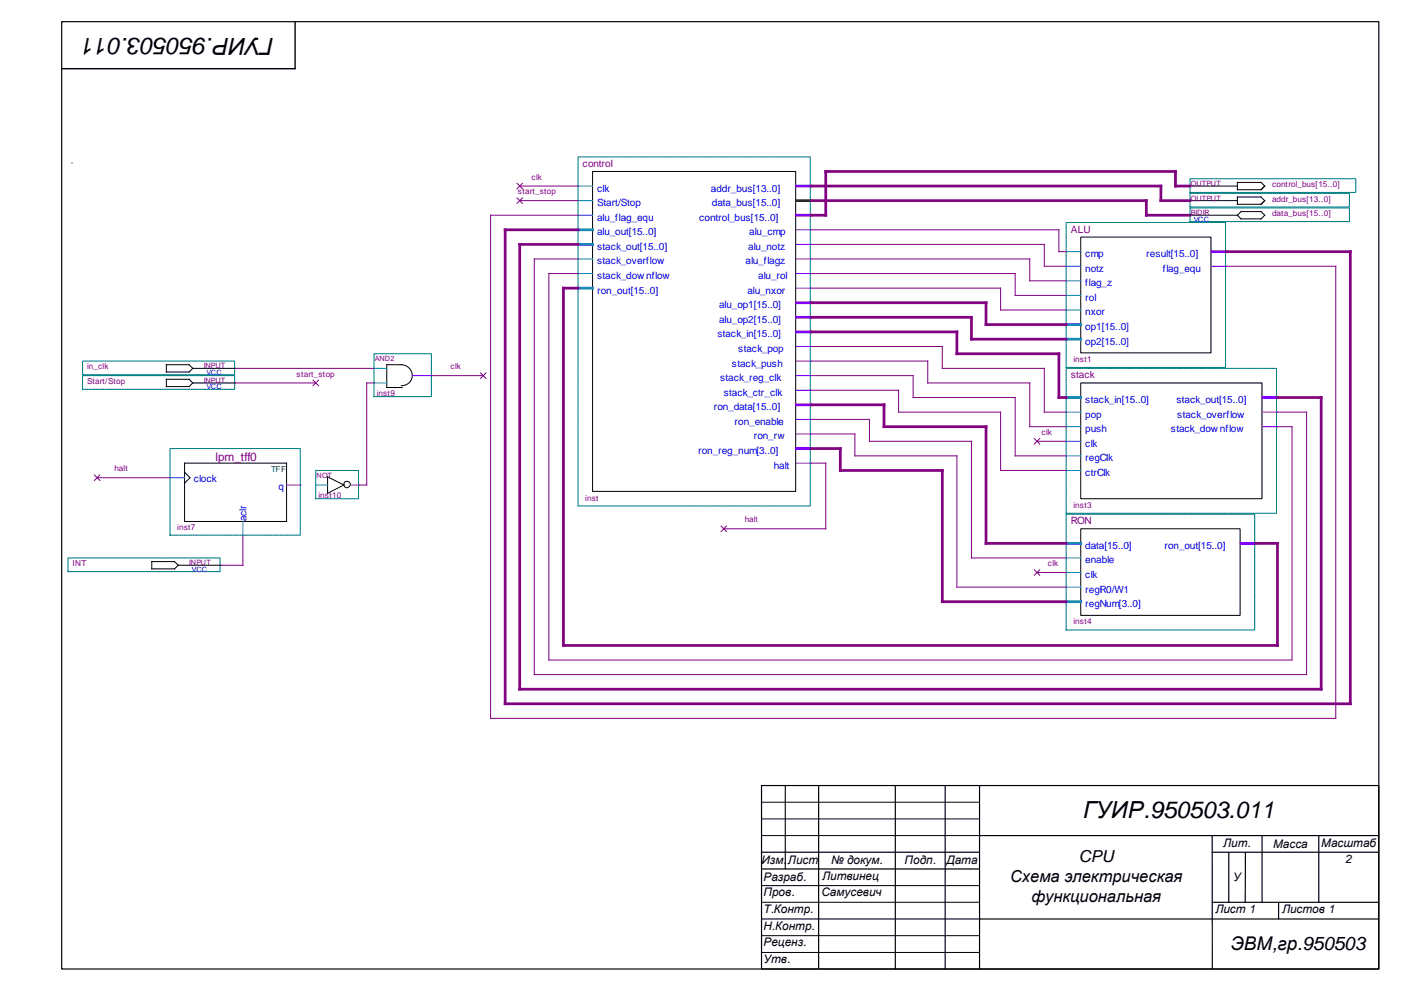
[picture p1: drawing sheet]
<svg xmlns="http://www.w3.org/2000/svg" width="420mm" height="297mm" viewBox="0 0 420 297" stroke-linecap="round" stroke-linejoin="round" font-family="sans-serif">
<g fill="none" stroke="#000" stroke-width=".35">
<path d="M18.5 6.5h395v284h-395zM228.4 235.5h185.1v55h-185.1zM235.5 235.5v25M245.5 235.5v54.8M268.5 235.7v54.8M283.4 235.5v55M293.8 235.5v55M228.3 255.5h65.4M294 250.5h119.5M363.5 250.5l.1 40M363.6 255.5h49.9M368.5 255.5v14.9"/>
<path d="M373.5 255.5l-.1 14.9M378.5 250.5v20M395.5 250.5v20M228.4 260.5h65.4M294 275.5h119.5M363.6 270.5h49.9"/>
</g>
<path d="M228.3 240.5h65.4M228.5 250.5h65.5M228.5 245.5h65.1M228.4 270.5h65.4M228.4 275.5h65.6M228.5 265.5h65.2M228.3 285.5h65.3M228.4 280.5h65.4" fill="none" stroke="#000" stroke-width=".3"/>
<path d="M383.5 270.7v4.8" fill="none" stroke="#000" stroke-width=".34"/>
<path d="M88.5 6.6v14h-70" fill="none" stroke="#000" stroke-width=".42"/>
<path d="M24.8 112.6h45.6v4.1h-45.6z" fill-rule="evenodd" fill="#fff" stroke="#008080" stroke-width=".3" stroke-dasharray=".3 .3"/>
<path d="M49.9 113.7h6.8l1.1 1.1-1.1 1.1h-6.8zM57.8 114.8h12.8" fill="none" stroke="#000" stroke-width=".3"/>
<path d="M20.4 167.3h45.6v4.1h-45.6z" fill-rule="evenodd" fill="#fff" stroke="#008080" stroke-width=".3" stroke-dasharray=".3 .3"/>
<path d="M45.5 168.4h6.9l1 1.1-1 1h-6.9zM53.4 169.5h12.9" fill="none" stroke="#000" stroke-width=".3"/>
<path d="M24.8 108.2h45.6v4.1h-45.6z" fill-rule="evenodd" fill="#fff" stroke="#008080" stroke-width=".3" stroke-dasharray=".3 .3"/>
<path d="M49.9 109.3h6.8l1.1 1.1-1.1 1.1h-6.8zM57.8 110.4h12.8" fill="none" stroke="#000" stroke-width=".3"/>
<path d="M356.9 53.6h49.7v4.1h-49.7z" fill-rule="evenodd" fill="#fff" stroke="#008080" stroke-width=".3" stroke-dasharray=".3 .3"/>
<path d="M356.9 55.8h14.2M371.1 54.7h7.1l1.1 1.1-1.1 1.1h-7.1z" fill="none" stroke="#000" stroke-width=".3"/>
<path d="M356.9 58h47.8v4.1h-47.8z" fill-rule="evenodd" fill="#fff" stroke="#008080" stroke-width=".3" stroke-dasharray=".3 .3"/>
<path d="M371.1 59.1h7.1l1.1 1-1.1 1.1h-7.1zM356.9 60.1h14.2" fill="none" stroke="#000" stroke-width=".3"/>
<path d="M356.9 62.3h47.8v4.1h-47.8z" fill-rule="evenodd" fill="#fff" stroke="#008080" stroke-width=".3" stroke-dasharray=".3 .3"/>
<path d="M356.9 64.5h14.2M371.1 64.5l1.1-1.1h6l1.1 1.1-1.1 1.1h-6z" fill="none" stroke="#000" stroke-width=".3"/>
<path d="M319.7 66.7h47.8v43.5h-47.8z" fill-rule="evenodd" fill="#fff" stroke="#008080" stroke-width=".3" stroke-dasharray=".3 .3"/>
<path d="M324.1 71.1h39.1v34.7h-39.1z" fill="none" stroke="#000" stroke-width=".3"/>
<path d="M319.7 75.4h4.4M319.7 79.8h4.4M319.7 84.2h4.4M319.7 88.6h4.4M319.7 92.9h4.4" fill="none" stroke="#0080ff" stroke-width=".3"/>
<path d="M319.7 97.3h4.4M319.7 101.7h4.4" fill="none" stroke="#0080ff" stroke-width=".82"/>
<path d="M363.4 75.4h4.4" fill="none" stroke="#8000ff" stroke-width=".82"/>
<path d="M363.4 79.8h4.4" fill="none" stroke="#8000ff" stroke-width=".3"/>
<path d="M51 134.5h39v25.9h-39z" fill-rule="evenodd" fill="#fff" stroke="#008080" stroke-width=".3" stroke-dasharray=".3 .3"/>
<path d="M55.4 138.8h30.5v17.5h-30.5zM55.4 141.6l1.6 1.6-1.6 1.7" fill="none" stroke="#000" stroke-width=".3"/>
<path d="M51 143.2h4.4M72.8 156.3v4.4" fill="none" stroke="#0080ff" stroke-width=".3"/>
<path d="M85.9 145.4h4.4" fill="none" stroke="#8000ff" stroke-width=".3"/>
<path d="M112.2 106.1h17.2v12.8h-17.2z" fill-rule="evenodd" fill="#fff" stroke="#008080" stroke-width=".3" stroke-dasharray=".3 .3"/>
<path d="M120.4 115.6a3.1 3.1 0 0 0 3.2-3.1 3.1 3.1 0 0 0-3.2-3.2h-4.4v6.9h4.6" fill="none" stroke="#000" stroke-width=".3"/>
<path d="M112.2 110.4h3.8M112.2 114.8h3.8" fill="none" stroke="#0080ff" stroke-width=".3"/>
<path d="M123.6 112.6h6" fill="none" stroke="#8000ff" stroke-width=".3"/>
<path d="M94.7 141h12.8v8.5h-12.8z" fill-rule="evenodd" fill="#fff" stroke="#008080" stroke-width=".3" stroke-dasharray=".3 .3"/>
<g fill="none" stroke="#000" stroke-width=".3">
<path d="M98.2 142.9l4.9 2.5-4.9 2.5z"/>
<circle cx="104.1" cy="145.2" r=".95"/>
</g>
<path d="M94.7 145.4h3.5" fill="none" stroke="#0080ff" stroke-width=".3"/>
<path d="M105.3 145.4h2.5" fill="none" stroke="#8000ff" stroke-width=".3"/>
<path d="M173.3 47h69.7v104.7h-69.7z" fill-rule="evenodd" fill="#fff" stroke="#008080" stroke-width=".3" stroke-dasharray=".3 .3"/>
<path d="M177.7 51.4h60.9v95.9h-60.9z" fill="none" stroke="#000" stroke-width=".3"/>
<path d="M173.3 55.8h4.4M173.3 60.1h4.4M173.3 64.5h4.4M173.3 77.6h4.4M173.3 82h4.4" fill="none" stroke="#0080ff" stroke-width=".3"/>
<path d="M173.3 68.9h4.4M173.3 73.3h4.4M173.3 86.4h4.4" fill="none" stroke="#0080ff" stroke-width=".82"/>
<path d="M238.9 55.8h4.4M238.9 64.5h4.4M238.9 90.8h4.4M238.9 95.1h4.4M238.9 99.5h4.4M238.9 121.4h4.4M238.9 134.5h4.4" fill="none" stroke="#8000ff" stroke-width=".82"/>
<path d="M238.9 68.9h4.4M238.9 73.3h4.4M238.9 77.6h4.4M238.9 82h4.4M238.9 86.4h4.4M238.9 103.9h4.4M238.9 108.2h4.4M238.9 112.6h4.4M238.9 117h4.4M238.9 125.7h4.4M238.9 130.1h4.4M238.9 138.8h4.4" fill="none" stroke="#8000ff" stroke-width=".3"/>
<path d="M238.9 60.1h4.4" fill="none" stroke="#008000" stroke-width=".82"/>
<path d="M319.7 110.4h63.1v43.5h-63.1z" fill-rule="evenodd" fill="#fff" stroke="#008080" stroke-width=".3" stroke-dasharray=".3 .3"/>
<path d="M324.1 114.8h54.4v34.7h-54.4z" fill="none" stroke="#000" stroke-width=".3"/>
<path d="M319.7 119.2h4.4" fill="none" stroke="#0080ff" stroke-width=".82"/>
<path d="M319.7 123.5h4.4M319.7 127.9h4.4M319.7 132.3h4.4M319.7 136.7h4.4M319.7 141h4.4" fill="none" stroke="#0080ff" stroke-width=".3"/>
<path d="M378.7 119.2h4.4" fill="none" stroke="#8000ff" stroke-width=".82"/>
<path d="M378.7 123.5h4.4M378.7 127.9h4.4" fill="none" stroke="#8000ff" stroke-width=".3"/>
<path d="M319.7 154.2h56.6v34.7h-56.6z" fill-rule="evenodd" fill="#fff" stroke="#008080" stroke-width=".3" stroke-dasharray=".3 .3"/>
<path d="M324.1 158.5h47.8v26h-47.8z" fill="none" stroke="#000" stroke-width=".3"/>
<path d="M319.7 162.9h4.4M319.7 180.4h4.4" fill="none" stroke="#0080ff" stroke-width=".82"/>
<path d="M319.7 167.3h4.4M319.7 171.6h4.4M319.7 176h4.4" fill="none" stroke="#0080ff" stroke-width=".3"/>
<path d="M372.2 162.9h4.4" fill="none" stroke="#8000ff" stroke-width=".82"/>
<g fill="none" stroke="#800080" stroke-width=".3">
<path d="M21.5 48.9h.2M155 55l1.7 1.6M155 59.3l1.7 1.7M155.9 55.8h17.4M156.7 55l-1.7 1.6M156.7 59.3l-1.7 1.7M155.9 60.1h17.4M173.3 77.6h-13.1v124.6h231.6v-78.7h-8.7M173.3 64.5h-26.2v150.9h253.5v-135.6h-32.8M243.3 68.9h74.3v6.5h2.1M243.3 77.6h65.5v6.6h10.9M243.3 73.3h69.9v6.5h6.5"/>
<path d="M173.3 82h-8.7v115.9h222.9v-70h-4.4M243.3 86.4h56.8v6.5h19.6M243.3 82h61.2v6.6h15.2M70.6 110.4h41.6M70.6 114.8h24.1M93.9 114l1.6 1.6M95.5 114l-1.6 1.6M112.2 114.8h-2.2v30.6h-2.2M129.6 112.6h15.3M144.1 111.8l1.7 1.6M145.8 111.8l-1.7 1.6M243.3 108.2h34.9v6.6h30.6v13.1h10.9"/>
<path d="M243.3 112.6h30.6v6.6h30.6v17.5h15.2M243.3 117h26.2v6.5h30.6v17.5h19.6M243.3 103.9h39.3v6.5h30.6v13.1h6.5M243.3 130.1h13.1v6.6h30.6v39.3h32.7M243.3 125.7h17.4v6.6h30.6v35h28.4M243.3 138.8h4.3v19.7h-30.6M310.2 131.5l1.6 1.6M311 132.3h8.7M311.8 131.5l-1.6 1.6M28.3 142.4l1.7 1.6M29.1 143.2h21.9M30 142.4l-1.7 1.6"/>
<path d="M216.2 157.7l1.7 1.6M217.9 157.7l-1.7 1.6M72.8 160.7v8.8h-6.5M310.2 170.8l1.6 1.7M311 171.6h8.7M311.8 170.8l-1.6 1.7"/>
</g>
<path d="M243.3 55.8h104.8v4.3h8.8M356.9 55.8h-4.4v-4.4h-104.9v13.1h-4.3M173.3 73.3h-17.4v133.3h240.3v-87.4h-13.1M173.3 68.9h-21.8v142.1h253.5v-135.6h-37.2M243.3 60.1h100.5v4.4h13.1M173.3 86.4h-4.3v107.1h214.1v-30.6h-6.5M243.3 99.5h43.7v6.6h30.6v13.1h2.1M243.3 95.1h48v6.6h28.4M243.3 90.8h52.4v6.5h24M243.3 121.4h21.8v6.5h30.6v35h24M243.3 134.5h8.7v6.5h30.6v39.4h37.1" fill="none" stroke="#800080" stroke-width=".82"/>
<g font-size="7.1">
<text x="82.2" y="11.4" transform="rotate(-180 82.2 11.4)">ГУИР.950503.011</text>
<text x="324.8" y="245.1">ГУИР.950503.011</text>
</g>
<text font-size="5.6" x="369.1" y="284.7">ЭВМ,гр.950503</text>
<g font-size="4.9">
<text x="323.5" y="258.6">CPU</text>
<text x="302.9" y="264.5">Схема электрическая</text>
<text x="309.3" y="270.4">функциональная</text>
</g>
<text font-size="3.6" fill="#800080" x="64.6" y="138.3">lpm_tff0</text>
<g font-size="3.5">
<text x="366.9" y="254.1">Лит.</text>
<text x="381.8" y="254.1">Масса</text>
<text x="396.3" y="254">Масштаб</text>
<text x="228.4" y="259.1">Изм.</text>
<text x="236.3" y="259.1">Лист</text>
<text x="246.5" y="263.7">Литвинец</text>
<text x="249.2" y="259.1">№ докум.</text>
<text x="271.3" y="259.1">Подп.</text>
<text x="283.8" y="259.1">Дата</text>
<text x="403.5" y="258.7">2</text>
<text x="229" y="264.2">Разраб.</text>
<text x="229" y="268.7">Пров.</text>
<text x="246.4" y="268.7">Самусевич</text>
<text x="369.9" y="264.1">У</text>
<text x="229" y="273.7">Т.Контр.</text>
<text x="364.5" y="273.7">Лист 1</text>
<text x="384.5" y="273.7">Листов 1</text>
<text x="229" y="278.7">Н.Контр.</text>
<text x="229" y="283.7">Реценз.</text>
<text x="229" y="288.7">Утв.</text>
</g>
<g font-size="3" fill="#800080">
<text x="174.7" y="50">control</text>
<text x="321.1" y="69.7">ALU</text>
<text x="321.1" y="113.4">stack</text>
<text x="321.1" y="157.2">RON</text>
</g>
<g font-size="3" fill="#00f">
<text x="179.1" y="57.4">clk</text>
<text x="213.2" y="57.4">addr_bus[13..0]</text>
<text x="179.1" y="61.8">Start/Stop</text>
<text x="213.5" y="61.8">data_bus[15..0]</text>
<text x="179.1" y="66.2">alu_flag_equ</text>
<text x="179.1" y="70.5">alu_out[15..0]</text>
<text x="209.7" y="66.2">control_bus[15..0]</text>
<text x="224.7" y="70.5">alu_cmp</text>
<text x="179.1" y="74.9">stack_out[15..0]</text>
<text x="224.4" y="74.9">alu_notz</text>
<text x="325.5" y="77.1">cmp</text>
<text x="343.8" y="77.1">result[15..0]</text>
<text x="179.1" y="79.3">stack_overflow</text>
<text x="179.1" y="83.6">stack_dow nflow</text>
<text x="223.6" y="79.3">alu_flagz</text>
<text x="227.4" y="83.6">alu_rol</text>
<text x="325.5" y="81.5">notz</text>
<text x="348.7" y="81.5">flag_equ</text>
<text x="179.1" y="88">ron_out[15..0]</text>
<text x="224.1" y="88">alu_nxor</text>
<text x="325.5" y="85.8">flag_z</text>
<text x="215.7" y="92.4">alu_op1[15..0]</text>
<text x="325.5" y="90.2">rol</text>
<text x="325.5" y="94.6">nxor</text>
<text x="215.1" y="101.1">stack_in[15..0]</text>
<text x="215.7" y="96.8">alu_op2[15..0]</text>
<text x="325.5" y="99">op1[15..0]</text>
<text x="221.4" y="105.5">stack_pop</text>
<text x="325.5" y="103.3">op2[15..0]</text>
<text x="219.5" y="109.9">stack_push</text>
<text x="216" y="114.3">stack_reg_clk</text>
<text x="217" y="118.6">stack_ctr_clk</text>
<text x="214" y="123">ron_data[15..0]</text>
<text x="325.5" y="120.8">stack_in[15..0]</text>
<text x="325.5" y="125.2">pop</text>
<text x="352.8" y="120.8">stack_out[15..0]</text>
<text x="353.1" y="125.2">stack_overflow</text>
<text x="220.3" y="127.4">ron_enable</text>
<text x="226.1" y="131.7">ron_rw</text>
<text x="325.5" y="129.6">push</text>
<text x="351.1" y="129.6">stack_dow nflow</text>
<text x="209.4" y="136.1">ron_reg_num[3..0]</text>
<text x="325.5" y="133.9">clk</text>
<text x="232.1" y="140.5">halt</text>
<text x="325.5" y="138.3">regClk</text>
<text x="325.5" y="142.7">ctrClk</text>
<text x="58.1" y="144.6">clock</text>
<text x="83.5" y="146.8">q</text>
<text x="73.9" y="156.3" transform="rotate(-90 73.9 156.3)">aclr</text>
<text x="325.5" y="164.5">data[15..0]</text>
<text x="349.2" y="164.5">ron_out[15..0]</text>
<text x="325.5" y="168.9">enable</text>
<text x="325.5" y="173.3">clk</text>
<text x="325.5" y="177.7">regR0/W1</text>
<text x="325.5" y="182">regNum[3..0]</text>
</g>
<g font-size="2.5" fill="#800080">
<text x="159.4" y="53.9">clk</text>
<text x="155.3" y="58.2">start_stop</text>
<text x="381.5" y="56.1">control_bus[15..0]</text>
<text x="381.5" y="60.4">addr_bus[13..0]</text>
<text x="381.5" y="64.8">data_bus[15..0]</text>
<text x="26.1" y="110.7">in_clk</text>
<text x="88.9" y="112.9">start_stop</text>
<text x="135.1" y="110.7">clk</text>
<text x="321.9" y="108.5">inst1</text>
<text x="26.1" y="115.1">Start/Stop</text>
<text x="113" y="118.6">inst9</text>
<text x="312.4" y="130.4">clk</text>
<text x="34.3" y="141.3">halt</text>
<text x="95.5" y="149.2">inst10</text>
<text x="175.5" y="150.1">inst</text>
<text x="321.9" y="152.2">inst3</text>
<text x="53.2" y="158.8">inst7</text>
<text x="223.3" y="156.6">halt</text>
<text x="21.8" y="169.7">INT</text>
<text x="314.3" y="169.7">clk</text>
<text x="321.9" y="187.2">inst4</text>
</g>
<text font-size="2.5" fill="#008000" x="81.3" y="141.6">TFF</text>
<g font-size="2.2" fill="#800080">
<text x="357.2" y="55.8">OUTPUT</text>
<text x="357.2" y="60.1">OUTPUT</text>
<text x="357.2" y="64.5">BIDIR</text>
<text x="61.1" y="110.4">INPUT</text>
<text x="112.4" y="108.2">AND2</text>
<text x="61.1" y="114.8">INPUT</text>
<text x="95" y="143.2">NOT</text>
<text x="56.7" y="169.5">INPUT</text>
</g>
<g font-size="2.2" fill="#00f">
<text x="358" y="66.4">VCC</text>
<text x="61.9" y="112.3">VCC</text>
<text x="61.9" y="116.7">VCC</text>
<text x="57.5" y="171.4">VCC</text>
</g>
</svg>
